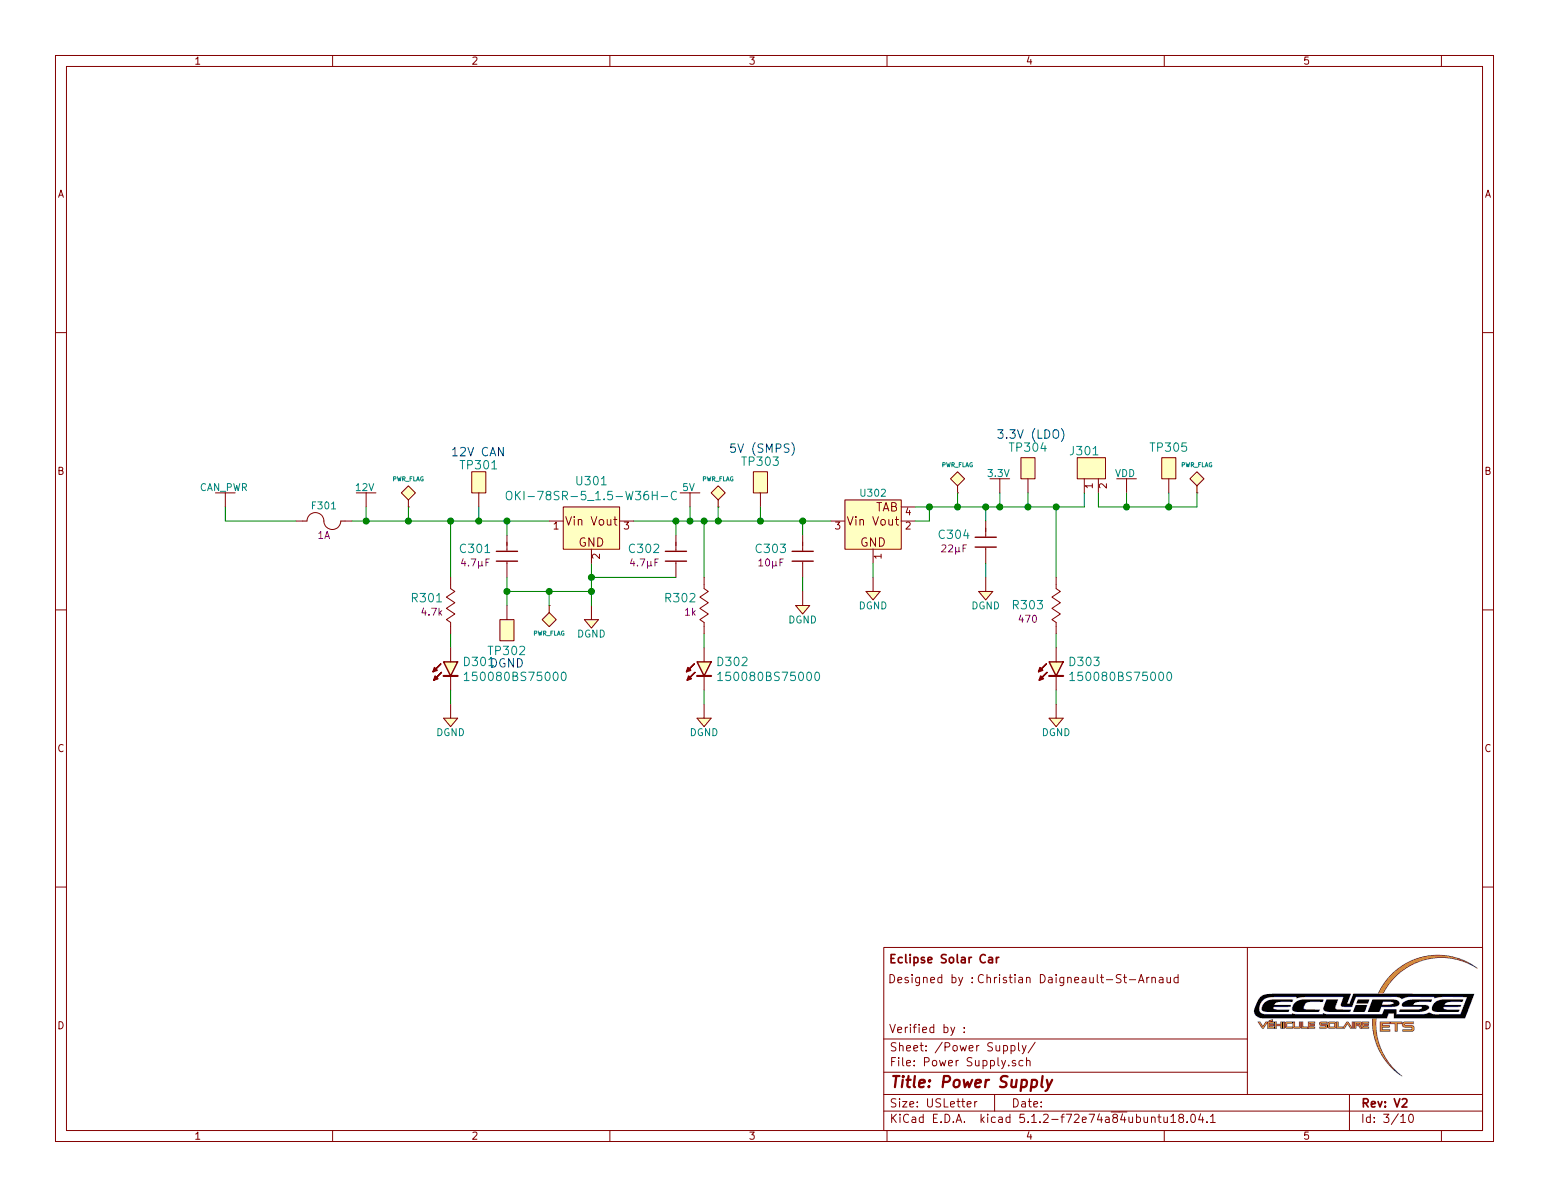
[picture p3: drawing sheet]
EESchema Schematic File Version 4
LIBS:Master_Board-cache
EELAYER 29 0
EELAYER END
$Descr USLetter 11000 8500
encoding utf-8
Sheet 3 10
Title "Power Supply"
Date ""
Rev "V2"
Comp "Eclipse Solar Car"
Comment1 "Christian Daigneault-St-Arnaud"
Comment2 ""
Comment3 ""
Comment4 ""
$EndDescr
Text Notes 3200 3250 0    60   ~ 0
12V CAN
Text Notes 5175 3225 0    60   ~ 0
5V (SMPS)
Text Notes 7075 3125 0    60   ~ 0
3.3V (LDO)
$Comp
L Power_Port:VDD #PWR0312
U 1 1
P 8000 3500
F 0 "#PWR0312" H 8000 3350 50  0001 C CNN
F 1 "VDD" H 7990 3640 50  0000 C CNN
F 2 "" H 8000 3500 60  0000 C CNN
F 3 "" H 8000 3350 60  0000 C CNN
	1    8000 3500
	1    0    0    -1  
$EndComp
$Comp
L Power_Port:PWR_FLAG #FLG0304
U 1 1
P 6800 3500
F 0 "#FLG0304" H 6800 3400 60  0001 C CNN
F 1 "PWR_FLAG" H 6800 3700 30  0000 C CNN
F 2 "" H 6800 3500 60  0000 C CNN
F 3 "" H 6800 3500 60  0000 C CNN
	1    6800 3500
	1    0    0    -1  
$EndComp
$Comp
L Power_Port:PWR_FLAG #FLG0303
U 1 1
P 5100 3600
F 0 "#FLG0303" H 5100 3500 60  0001 C CNN
F 1 "PWR_FLAG" H 5100 3800 30  0000 C CNN
F 2 "" H 5100 3600 60  0000 C CNN
F 3 "" H 5100 3600 60  0000 C CNN
	1    5100 3600
	1    0    0    -1  
$EndComp
$Comp
L Power_Port:5V #PWR0305
U 1 1
P 4900 3600
F 0 "#PWR0305" H 4900 3450 50  0001 C CNN
F 1 "5V" H 4890 3740 50  0000 C CNN
F 2 "" H 4900 3600 60  0000 C CNN
F 3 "" H 4900 3600 60  0000 C CNN
	1    4900 3600
	1    0    0    -1  
$EndComp
$Comp
L Power_Port:DGND #PWR0304
U 1 1
P 4200 4400
F 0 "#PWR0304" H 4200 4230 50  0001 C CNN
F 1 "DGND" H 4200 4300 50  0000 C CNN
F 2 "" H 4200 4500 60  0000 C CNN
F 3 "" H 4180 4310 60  0000 C CNN
	1    4200 4400
	1    0    0    -1  
$EndComp
Wire Wire Line
	4200 4000 4200 4100
Wire Wire Line
	4500 3700 4800 3700
Wire Wire Line
	4900 3700 4900 3600
Wire Wire Line
	5100 3700 5100 3600
Connection ~ 4900 3700
$Comp
L Capacitors:885012107018 C301
U 1 1
P 3600 3900
F 0 "C301" V 3600 4125 60  0000 C CNN
F 1 "885012107018" H 3550 3550 60  0001 C CNN
F 2 "Capacitors:C0805" H 3550 2950 60  0001 C CNN
F 3 "D" H 3550 2850 60  0001 C CNN
F 4 "Digikey" H 3550 3450 60  0001 C CNN "Supplier"
F 5 "732-7628-1-ND" H 3550 3350 60  0001 C CNN "Supplier Part Number"
F 6 "Wurth Electronics Inc." H 3550 3250 60  0001 C CNN "Manufacturer"
F 7 "885012107018" H 3550 3150 60  0001 C CNN "Manufacturer Part Number"
F 8 "CAP CER 4.7UF 25V X5R 0805" H 3550 3050 60  0001 C CNN "Description"
F 9 "4.7µF" V 3500 4125 50  0000 C CNN "Capacitance (Farad)"
F 10 "±20%" H 3810 3780 50  0001 C CNN "Tolerance (%)"
F 11 "25V" H 3550 3710 50  0001 C CNN "Voltage Rated (Volt)"
	1    3600 3900
	0    -1   -1   0   
$EndComp
$Comp
L Capacitors:885012107018 C302
U 1 1
P 4800 3900
F 0 "C302" V 4800 4125 60  0000 C CNN
F 1 "885012107018" H 4750 3550 60  0001 C CNN
F 2 "Capacitors:C0805" H 4750 2950 60  0001 C CNN
F 3 "D" H 4750 2850 60  0001 C CNN
F 4 "Digikey" H 4750 3450 60  0001 C CNN "Supplier"
F 5 "732-7628-1-ND" H 4750 3350 60  0001 C CNN "Supplier Part Number"
F 6 "Wurth Electronics Inc." H 4750 3250 60  0001 C CNN "Manufacturer"
F 7 "885012107018" H 4750 3150 60  0001 C CNN "Manufacturer Part Number"
F 8 "CAP CER 4.7UF 25V X5R 0805" H 4750 3050 60  0001 C CNN "Description"
F 9 "4.7µF" V 4700 4125 50  0000 C CNN "Capacitance (Farad)"
F 10 "±20%" H 5010 3780 50  0001 C CNN "Tolerance (%)"
F 11 "25V" H 4750 3710 50  0001 C CNN "Voltage Rated (Volt)"
	1    4800 3900
	0    -1   -1   0   
$EndComp
Wire Wire Line
	3600 4100 3600 4200
Wire Wire Line
	3600 4200 3900 4200
Connection ~ 4200 4200
Wire Wire Line
	4200 4100 4800 4100
Connection ~ 4200 4100
Wire Wire Line
	4800 3800 4800 3700
Connection ~ 4800 3700
Wire Wire Line
	3600 3700 3600 3800
Connection ~ 3600 3700
$Comp
L PMIC:AZ1117IH-3.3TRG1 U302
U 1 1
P 6200 3700
F 0 "U302" H 6200 3900 50  0000 C CNN
F 1 "AZ1117IH-3.3TRG1" H 6200 3300 60  0001 C CNN
F 2 "IC:SOT-223-3" H 6200 1895 60  0001 C CNN
F 3 "https://www.diodes.com/assets/Datasheets/AZ1117I.pdf" H 6200 1795 60  0001 C CNN
F 4 "Digikey" H 6200 2395 60  0001 C CNN "Supplier"
F 5 "AZ1117IH-3.3TRG1DICT-ND" H 6200 2295 60  0001 C CNN "Supplier Part Number"
F 6 "Diodes Incorporated" H 6200 2195 60  0001 C CNN "Manufacturer"
F 7 "AZ1117IH-3.3TRG1" H 6200 2095 60  0001 C CNN "Manufacturer Part Number"
F 8 "IC REG LDO 3.3V 0.8A SOT223" H 6200 1995 60  0001 C CNN "Description"
F 9 "Linear" H 6205 3055 50  0001 C CNN "Regulator Topology"
F 10 "3.3V" H 6195 2970 50  0001 C CNN "Voltage - Output"
F 11 "800mA" H 6205 2860 50  0001 C CNN "Current - Output"
F 12 "1.2V @ 800mA" H 6210 2755 50  0001 C CNN "Voltage - Dropout (Typical)"
F 13 "Up to 15V" H 6190 2585 50  0001 C CNN "Voltage - Input"
F 14 "800mA" H 6190 2505 50  0001 C CNN "Current - Limit (Min)"
	1    6200 3700
	1    0    0    -1  
$EndComp
Connection ~ 5100 3700
$Comp
L Capacitors:885012107014 C303
U 1 1
P 5700 3900
F 0 "C303" V 5700 4125 60  0000 C CNN
F 1 "885012107014" H 5650 3550 60  0001 C CNN
F 2 "Capacitors:C0805" H 5650 2950 60  0001 C CNN
F 3 "D" H 5650 2850 60  0001 C CNN
F 4 "Digikey" H 5650 3450 60  0001 C CNN "Supplier"
F 5 "732-7624-1-ND" H 5650 3350 60  0001 C CNN "Supplier Part Number"
F 6 "Wurth Electronics Inc." H 5650 3250 60  0001 C CNN "Manufacturer"
F 7 "885012007027" H 5650 3150 60  0001 C CNN "Manufacturer Part Number"
F 8 "CAP CER 10UF 16V X5R 0805" H 5650 3050 60  0001 C CNN "Description"
F 9 "10µF" V 5600 4125 50  0000 C CNN "Capacitance (Farad)"
F 10 "±20%" H 5910 3780 50  0001 C CNN "Tolerance (%)"
F 11 "16V" H 5650 3710 50  0001 C CNN "Voltage Rated (Volt)"
	1    5700 3900
	0    -1   -1   0   
$EndComp
Wire Wire Line
	5700 3800 5700 3700
Connection ~ 5700 3700
Wire Wire Line
	5700 4100 5700 4200
$Comp
L Power_Port:DGND #PWR0307
U 1 1
P 5700 4300
F 0 "#PWR0307" H 5700 4130 50  0001 C CNN
F 1 "DGND" H 5700 4200 50  0000 C CNN
F 2 "" H 5700 4400 60  0000 C CNN
F 3 "" H 5680 4210 60  0000 C CNN
	1    5700 4300
	1    0    0    -1  
$EndComp
$Comp
L Power_Port:DGND #PWR0308
U 1 1
P 6200 4200
F 0 "#PWR0308" H 6200 4030 50  0001 C CNN
F 1 "DGND" H 6200 4100 50  0000 C CNN
F 2 "" H 6200 4300 60  0000 C CNN
F 3 "" H 6180 4110 60  0000 C CNN
	1    6200 4200
	1    0    0    -1  
$EndComp
Wire Wire Line
	6200 4000 6200 4100
Wire Wire Line
	6600 3600 6600 3700
Wire Wire Line
	6600 3700 6500 3700
Connection ~ 6600 3600
$Comp
L Capacitors:885012107005 C304
U 1 1
P 7000 3800
F 0 "C304" V 7000 4025 60  0000 C CNN
F 1 "885012107005" H 6950 3450 60  0001 C CNN
F 2 "Capacitors:C0805" H 6950 2850 60  0001 C CNN
F 3 "D" H 6950 2750 60  0001 C CNN
F 4 "Digikey" H 6950 3350 60  0001 C CNN "Supplier"
F 5 "732-7616-1-ND" H 6950 3250 60  0001 C CNN "Supplier Part Number"
F 6 "Wurth Electronics Inc." H 6950 3150 60  0001 C CNN "Manufacturer"
F 7 "885012107005" H 6950 3050 60  0001 C CNN "Manufacturer Part Number"
F 8 "CAP CER 22UF 6.3V X5R 0805" H 6950 2950 60  0001 C CNN "Description"
F 9 "22µF" V 6900 4025 50  0000 C CNN "Capacitance (Farad)"
F 10 "±20%" H 7210 3680 50  0001 C CNN "Tolerance (%)"
F 11 "6.3V" H 6950 3610 50  0001 C CNN "Voltage Rated (Volt)"
	1    7000 3800
	0    -1   -1   0   
$EndComp
$Comp
L Power_Port:DGND #PWR0309
U 1 1
P 7000 4200
F 0 "#PWR0309" H 7000 4030 50  0001 C CNN
F 1 "DGND" H 7000 4100 50  0000 C CNN
F 2 "" H 7000 4300 60  0000 C CNN
F 3 "" H 6980 4110 60  0000 C CNN
	1    7000 4200
	1    0    0    -1  
$EndComp
Wire Wire Line
	7000 4000 7000 4100
Wire Wire Line
	7000 3600 7000 3700
Wire Wire Line
	6800 3600 6800 3500
Connection ~ 6800 3600
Connection ~ 7000 3600
$Comp
L Power_Port:PWR_FLAG #FLG0302
U 1 1
P 3900 4300
F 0 "#FLG0302" H 3900 4200 60  0001 C CNN
F 1 "PWR_FLAG" H 3900 4500 30  0000 C CNN
F 2 "" H 3900 4300 60  0000 C CNN
F 3 "" H 3900 4300 60  0000 C CNN
	1    3900 4300
	-1   0    0    1   
$EndComp
Wire Wire Line
	3900 4300 3900 4200
Connection ~ 3900 4200
$Comp
L Power_Port:DGND #PWR0306
U 1 1
P 5000 5100
F 0 "#PWR0306" H 5000 4930 50  0001 C CNN
F 1 "DGND" H 5000 5000 50  0000 C CNN
F 2 "" H 5000 5200 60  0000 C CNN
F 3 "" H 4980 5010 60  0000 C CNN
	1    5000 5100
	1    0    0    -1  
$EndComp
Wire Wire Line
	5000 4900 5000 5000
Wire Wire Line
	5000 4500 5000 4600
Wire Wire Line
	5000 4100 5000 3700
Connection ~ 5000 3700
$Comp
L Resistors:RC0805JR-07470RL R303
U 1 1
P 7500 4300
F 0 "R303" V 7500 4500 60  0000 C CNN
F 1 "RC0805JR-07470RL" H 7500 4000 50  0001 C CNN
F 2 "Resistors:R0805" H 7500 3400 30  0001 C CNN
F 3 "http://www.yageo.com/documents/recent/PYu-RC_Group_51_RoHS_L_7.pdf" H 7500 3350 30  0001 C CNN
F 4 "Digikey" H 7500 3900 60  0001 C CNN "Supplier"
F 5 "311-470ARCT-ND" H 7500 3800 60  0001 C CNN "Supplier Part Number"
F 6 "Yageo" H 7500 3700 60  0001 C CNN "Manufacturer"
F 7 "RC0805JR-07470RL" H 7500 3600 60  0001 C CNN "Manufacturer Part Number"
F 8 "RES SMD 470 OHM 5% 1/8W 0805" H 7500 3500 60  0001 C CNN "Description"
F 9 "470" V 7400 4500 50  0000 C CNN "Resistance (Ohms)"
F 10 "±5%" H 7910 4220 50  0001 C CNN "Tolerance (%)"
F 11 "1/8W" H 7500 4160 50  0001 C CNN "Puissance (Watts)"
	1    7500 4300
	0    -1   -1   0   
$EndComp
$Comp
L Power_Port:DGND #PWR0311
U 1 1
P 7500 5100
F 0 "#PWR0311" H 7500 4930 50  0001 C CNN
F 1 "DGND" H 7500 5000 50  0000 C CNN
F 2 "" H 7500 5200 60  0000 C CNN
F 3 "" H 7480 5010 60  0000 C CNN
	1    7500 5100
	1    0    0    -1  
$EndComp
Wire Wire Line
	7500 4900 7500 5000
Wire Wire Line
	7500 4500 7500 4600
Wire Wire Line
	7500 3600 7500 4100
Connection ~ 7500 3600
$Comp
L Power_Port:DGND #PWR0303
U 1 1
P 3200 5100
F 0 "#PWR0303" H 3200 4930 50  0001 C CNN
F 1 "DGND" H 3200 5000 50  0000 C CNN
F 2 "" H 3200 5200 60  0000 C CNN
F 3 "" H 3180 5010 60  0000 C CNN
	1    3200 5100
	1    0    0    -1  
$EndComp
Wire Wire Line
	3200 4900 3200 5000
Wire Wire Line
	3200 4500 3200 4600
Wire Wire Line
	3200 4100 3200 3700
Connection ~ 3200 3700
$Comp
L Connectors:Test_Point_THM TP301
U 1 1
P 3400 3400
F 0 "TP301" V 3300 3400 60  0000 C CNN
F 1 "Test_Point_THM" H 3400 3100 60  0001 C CNN
F 2 "Connectors:Keystone_5001" H 3400 2500 60  0001 C CNN
F 3 "http://keyelco.com/userAssets/file/M65p56.pdf" H 3400 2400 60  0001 C CNN
F 4 "Digikey" H 3400 3000 60  0001 C CNN "Supplier"
F 5 "36-5001-ND" H 3400 2900 60  0001 C CNN "Supplier Part Number"
F 6 "Keystone Electronics" H 3400 2800 60  0001 C CNN "Manufacturer"
F 7 "5001" H 3400 2700 60  0001 C CNN "Manufacturer Part Number"
F 8 "TEST POINT PC MINI .040\"D BLACK" H 3400 2600 60  0001 C CNN "Description"
	1    3400 3400
	0    1    1    0   
$EndComp
Wire Wire Line
	3400 3700 3400 3600
Connection ~ 3400 3700
$Comp
L Connectors:Test_Point_THM TP303
U 1 1
P 5400 3400
F 0 "TP303" V 5275 3400 60  0000 C CNN
F 1 "Test_Point_THM" H 5400 3100 60  0001 C CNN
F 2 "Connectors:Keystone_5001" H 5400 2500 60  0001 C CNN
F 3 "http://keyelco.com/userAssets/file/M65p56.pdf" H 5400 2400 60  0001 C CNN
F 4 "Digikey" H 5400 3000 60  0001 C CNN "Supplier"
F 5 "36-5001-ND" H 5400 2900 60  0001 C CNN "Supplier Part Number"
F 6 "Keystone Electronics" H 5400 2800 60  0001 C CNN "Manufacturer"
F 7 "5001" H 5400 2700 60  0001 C CNN "Manufacturer Part Number"
F 8 "TEST POINT PC MINI .040\"D BLACK" H 5400 2600 60  0001 C CNN "Description"
	1    5400 3400
	0    1    1    0   
$EndComp
Wire Wire Line
	5400 3600 5400 3700
Connection ~ 5400 3700
$Comp
L Connectors:Test_Point_THM TP304
U 1 1
P 7300 3300
F 0 "TP304" V 7175 3300 60  0000 C CNN
F 1 "Test_Point_THM" H 7300 3000 60  0001 C CNN
F 2 "Connectors:Keystone_5001" H 7300 2400 60  0001 C CNN
F 3 "http://keyelco.com/userAssets/file/M65p56.pdf" H 7300 2300 60  0001 C CNN
F 4 "Digikey" H 7300 2900 60  0001 C CNN "Supplier"
F 5 "36-5001-ND" H 7300 2800 60  0001 C CNN "Supplier Part Number"
F 6 "Keystone Electronics" H 7300 2700 60  0001 C CNN "Manufacturer"
F 7 "5001" H 7300 2600 60  0001 C CNN "Manufacturer Part Number"
F 8 "TEST POINT PC MINI .040\"D BLACK" H 7300 2500 60  0001 C CNN "Description"
	1    7300 3300
	0    1    1    0   
$EndComp
Wire Wire Line
	7300 3600 7300 3500
Connection ~ 7300 3600
$Comp
L Connectors:Test_Point_THM TP302
U 1 1
P 3600 4500
F 0 "TP302" V 3475 4500 60  0000 C CNN
F 1 "Test_Point_THM" H 3600 4200 60  0001 C CNN
F 2 "Connectors:Keystone_5001" H 3600 3600 60  0001 C CNN
F 3 "http://keyelco.com/userAssets/file/M65p56.pdf" H 3600 3500 60  0001 C CNN
F 4 "Digikey" H 3600 4100 60  0001 C CNN "Supplier"
F 5 "36-5001-ND" H 3600 4000 60  0001 C CNN "Supplier Part Number"
F 6 "Keystone Electronics" H 3600 3900 60  0001 C CNN "Manufacturer"
F 7 "5001" H 3600 3800 60  0001 C CNN "Manufacturer Part Number"
F 8 "TEST POINT PC MINI .040\"D BLACK" H 3600 3700 60  0001 C CNN "Description"
	1    3600 4500
	0    -1   -1   0   
$EndComp
Connection ~ 3600 4200
Text Notes 3475 4750 0    60   ~ 0
DGND
$Comp
L Fuses:39511000440 F301
U 1 1
P 2300 3700
F 0 "F301" H 2300 3810 50  0000 C CNN
F 1 "39511000440" H 2300 3400 50  0001 C CNN
F 2 "Fuses:TE5_395" H 2300 2800 30  0001 C CNN
F 3 "http://www.littelfuse.com/~/media/electronics/datasheets/fuses/littelfuse_fuse_395_datasheet.pdf.pdf" H 2300 2750 30  0001 C CNN
F 4 "Digikey" H 2300 2500 60  0001 C CNN "Supplier"
F 5 "WK0009-ND" H 2300 2400 60  0001 C CNN "Supplier Part Number"
F 6 "Littelfuse Inc." H 2300 2250 60  0001 C CNN "Manufacturer"
F 7 "56200001009" H 2300 2100 60  0001 C CNN "Manufacturer Part Number"
F 8 "FUSE HOLDER RADIAL 250V 6.3A PCB" H 2300 1950 60  0001 C CNN "Description"
F 9 "1A" H 2300 3600 50  0000 C CNN "Current Rating (A)"
F 10 "-" H 2200 3500 50  0001 C CNN "Voltage Rating - DC"
F 11 "125V" H 2400 3500 60  0001 C CNN "Voltage Rating - AC"
F 12 "Fuse Holder" H 2300 2600 60  0001 C CNN "Fuse Holder"
	1    2300 3700
	1    0    0    -1  
$EndComp
Wire Wire Line
	2500 3700 2600 3700
Wire Wire Line
	6500 3600 6600 3600
$Comp
L Power_Port:12V #PWR0302
U 1 1
P 2600 3600
F 0 "#PWR0302" H 2600 3450 50  0001 C CNN
F 1 "12V" H 2590 3740 50  0000 C CNN
F 2 "" H 2600 3600 60  0000 C CNN
F 3 "" H 2600 3600 60  0000 C CNN
	1    2600 3600
	1    0    0    -1  
$EndComp
$Comp
L Power_Port:PWR_FLAG #FLG0301
U 1 1
P 2900 3600
F 0 "#FLG0301" H 2900 3500 60  0001 C CNN
F 1 "PWR_FLAG" H 2900 3800 30  0000 C CNN
F 2 "" H 2900 3600 60  0000 C CNN
F 3 "" H 2900 3600 60  0000 C CNN
	1    2900 3600
	1    0    0    -1  
$EndComp
Wire Wire Line
	2900 3600 2900 3700
Wire Wire Line
	2600 3600 2600 3700
Connection ~ 2600 3700
Connection ~ 2900 3700
Wire Wire Line
	1600 3600 1600 3700
$Comp
L Power_Port:CAN_PWR #PWR0301
U 1 1
P 1600 3600
F 0 "#PWR0301" H 1600 3450 50  0001 C CNN
F 1 "CAN_PWR" H 1590 3740 50  0000 C CNN
F 2 "" H 1600 3600 60  0000 C CNN
F 3 "" H 1600 3600 60  0000 C CNN
	1    1600 3600
	1    0    0    -1  
$EndComp
$Comp
L Power_Port:3.3V #PWR0310
U 1 1
P 7100 3500
F 0 "#PWR0310" H 7100 3350 50  0001 C CNN
F 1 "3.3V" H 7090 3640 50  0000 C CNN
F 2 "" H 7100 3500 60  0000 C CNN
F 3 "" H 7100 3500 60  0000 C CNN
	1    7100 3500
	1    0    0    -1  
$EndComp
Wire Wire Line
	7100 3500 7100 3600
Connection ~ 7100 3600
$Comp
L Connectors:Header_Male_Pin_2.54mm_1X2_,_Unshrouded J301
U 1 1
P 7700 3400
F 0 "J301" V 7500 3400 60  0000 C CNN
F 1 "Header_Male_Pin_2.54mm_1X2_,_Unshrouded" H 7700 3080 50  0001 C CNN
F 2 "Connectors:Headers_2.54mm_1X2" H 7700 2490 30  0001 C CNN
F 3 "D" H 7700 2440 30  0001 C CNN
F 4 "Ebay" H 7700 2890 60  0001 C CNN "Supplier"
F 5 "Pin Male Single Row Pin Header Strip" H 7700 2990 60  0001 C CNN "Supplier Part Number"
F 6 "Manufacturer" H 7700 2790 60  0001 C CNN "Manufacturer"
F 7 "Manufacturer Part Number" H 7700 2690 60  0001 C CNN "Manufacturer Part Number"
F 8 "Pin Male Single Row Pin Header Strip" H 7700 2590 60  0001 C CNN "Description"
	1    7700 3400
	0    1    1    0   
$EndComp
Wire Wire Line
	7700 3600 7700 3500
Wire Wire Line
	7800 3500 7800 3600
Wire Wire Line
	7800 3600 8000 3600
Wire Wire Line
	8000 3600 8000 3500
$Comp
L Connectors:Test_Point_THM TP305
U 1 1
P 8300 3300
F 0 "TP305" V 8175 3300 60  0000 C CNN
F 1 "Test_Point_THM" H 8300 3000 60  0001 C CNN
F 2 "Connectors:Keystone_5001" H 8300 2400 60  0001 C CNN
F 3 "http://keyelco.com/userAssets/file/M65p56.pdf" H 8300 2300 60  0001 C CNN
F 4 "Digikey" H 8300 2900 60  0001 C CNN "Supplier"
F 5 "36-5001-ND" H 8300 2800 60  0001 C CNN "Supplier Part Number"
F 6 "Keystone Electronics" H 8300 2700 60  0001 C CNN "Manufacturer"
F 7 "5001" H 8300 2600 60  0001 C CNN "Manufacturer Part Number"
F 8 "TEST POINT PC MINI .040\"D BLACK" H 8300 2500 60  0001 C CNN "Description"
	1    8300 3300
	0    1    1    0   
$EndComp
Wire Wire Line
	8300 3600 8300 3500
Connection ~ 8000 3600
$Comp
L Power_Port:PWR_FLAG #FLG0305
U 1 1
P 8500 3500
F 0 "#FLG0305" H 8500 3400 60  0001 C CNN
F 1 "PWR_FLAG" H 8500 3700 30  0000 C CNN
F 2 "" H 8500 3500 60  0000 C CNN
F 3 "" H 8500 3500 60  0000 C CNN
	1    8500 3500
	1    0    0    -1  
$EndComp
Wire Wire Line
	8500 3600 8500 3500
Connection ~ 8300 3600
$Comp
L Resistors:RC0805JR-071KL R302
U 1 1
P 5000 4300
F 0 "R302" V 5050 4350 60  0000 L CNN
F 1 "RC0805JR-071KL" H 5000 4000 50  0001 C CNN
F 2 "Resistors:R0805" H 5000 3400 30  0001 C CNN
F 3 "http://www.yageo.com/documents/recent/PYu-RC_Group_51_RoHS_L_7.pdf" H 5000 3350 30  0001 C CNN
F 4 "Digikey" H 5000 3900 60  0001 C CNN "Supplier"
F 5 "311-1.0KARCT-ND" H 5000 3800 60  0001 C CNN "Supplier Part Number"
F 6 "Yageo" H 5000 3700 60  0001 C CNN "Manufacturer"
F 7 "RC0805JR-071KL" H 5000 3600 60  0001 C CNN "Manufacturer Part Number"
F 8 "RES SMD 1K OHM 5% 1/8W 0805" H 5000 3500 60  0001 C CNN "Description"
F 9 "1k" V 4950 4350 50  0000 L CNN "Resistance (Ohms)"
F 10 "±5%" H 5410 4220 50  0001 C CNN "Tolerance (%)"
F 11 "1/8W" H 5000 4160 50  0001 C CNN "Puissance (Watts)"
	1    5000 4300
	0    -1   -1   0   
$EndComp
$Comp
L Resistors:RC0805JR-074K7L R301
U 1 1
P 3200 4300
F 0 "R301" V 3250 4350 60  0000 L CNN
F 1 "RC0805JR-074K7L" H 3200 4000 50  0001 C CNN
F 2 "Resistors:R0805" H 3200 3400 30  0001 C CNN
F 3 "http://www.yageo.com/documents/recent/PYu-RC_Group_51_RoHS_L_7.pdf" H 3200 3350 30  0001 C CNN
F 4 "Digikey" H 3200 3900 60  0001 C CNN "Supplier"
F 5 "311-4.7KARCT-ND" H 3200 3800 60  0001 C CNN "Supplier Part Number"
F 6 "Yageo" H 3200 3700 60  0001 C CNN "Manufacturer"
F 7 "RC0805JR-074K7L" H 3200 3600 60  0001 C CNN "Manufacturer Part Number"
F 8 "RES SMD 4.7K OHM 5% 1/8W 0805" H 3200 3500 60  0001 C CNN "Description"
F 9 "4.7k" V 3150 4350 50  0000 L CNN "Resistance (Ohms)"
F 10 "±5%" H 3400 4200 50  0001 C CNN "Tolerance (%)"
F 11 "1/8W" H 3200 4160 50  0001 C CNN "Puissance (Watts)"
	1    3200 4300
	0    -1   -1   0   
$EndComp
Wire Wire Line
	4900 3700 5000 3700
Wire Wire Line
	4200 4200 4200 4300
Wire Wire Line
	4200 4100 4200 4200
Wire Wire Line
	4800 3700 4900 3700
Wire Wire Line
	3600 3700 3900 3700
Wire Wire Line
	5100 3700 5400 3700
Wire Wire Line
	5700 3700 5900 3700
Wire Wire Line
	6600 3600 6800 3600
Wire Wire Line
	6800 3600 7000 3600
Wire Wire Line
	7000 3600 7100 3600
Wire Wire Line
	3900 4200 4200 4200
Wire Wire Line
	5000 3700 5100 3700
Wire Wire Line
	7500 3600 7700 3600
Wire Wire Line
	3200 3700 3400 3700
Wire Wire Line
	3400 3700 3600 3700
Wire Wire Line
	5400 3700 5700 3700
Wire Wire Line
	7300 3600 7500 3600
Wire Wire Line
	3600 4200 3600 4300
Wire Wire Line
	2600 3700 2900 3700
Wire Wire Line
	2900 3700 3200 3700
Wire Wire Line
	7100 3600 7300 3600
Wire Wire Line
	8000 3600 8300 3600
Wire Wire Line
	8300 3600 8500 3600
Wire Wire Line
	1600 3700 2100 3700
$Comp
L PMIC:OKI-78SR-5_1.5-W36H-C U301
U 1 1
P 4200 3700
F 0 "U301" H 4200 3987 60  0000 C CNN
F 1 "OKI-78SR-5_1.5-W36H-C" H 4200 3881 60  0000 C CNN
F 2 "Assembly:OKI-78SR_Horizontal" H 4200 1575 60  0001 C CNN
F 3 "http://power.murata.com/data/power/oki-78sr.pdf" H 4200 1475 60  0001 C CNN
F 4 "Digikey" H 4200 2075 60  0001 C CNN "Supplier"
F 5 "811-2692-ND" H 4200 1975 60  0001 C CNN "Supplier Part Number"
F 6 "Murata Power Solutions Inc." H 4200 1875 60  0001 C CNN "Manufacturer"
F 7 "OKI-78SR-5/1.5-W36H-C" H 4200 1775 60  0001 C CNN "Manufacturer Part Number"
F 8 "DC/DC CONVERTER 5V 8W" H 4200 1675 60  0001 C CNN "Description"
F 9 "7V" H 4190 2785 50  0001 C CNN "Voltage - Input (Min)"
F 10 "36V" H 4190 2705 50  0001 C CNN "Voltage - Input (Max)"
F 11 "5V" H 4190 2615 50  0001 C CNN "Voltage - Output (Min/Fixed)"
F 12 "1.5A" H 4205 2400 50  0001 C CNN "Current - Output"
	1    4200 3700
	1    0    0    -1  
$EndComp
$Comp
L Diodes:150080BS75000 D301
U 1 1
P 3200 4800
F 0 "D301" V 3097 4883 60  0000 L CNN
F 1 "150080BS75000" V 3203 4883 60  0000 L CNN
F 2 "Diodes:LED_0805_BLUE" H 3210 3720 60  0001 C CNN
F 3 "http://katalog.we-online.de/led/datasheet/150080BS75000.pdf" H 3210 3620 60  0001 C CNN
F 4 "Digikey" H 3210 4220 60  0001 C CNN "Supplier"
F 5 "732-4982-1-ND" H 3210 4120 60  0001 C CNN "Supplier Part Number"
F 6 "Wurth Electronics Inc." H 3210 4020 60  0001 C CNN "Manufacturer"
F 7 "150080BS75000" H 3210 3920 60  0001 C CNN "Manufacturer Part Number"
F 8 "LED BLUE CLEAR 0805 SMD" H 3210 3820 60  0001 C CNN "Description"
F 9 "BLUE" H 3200 4500 60  0001 C CNN "Color"
F 10 "3.2V" H 3200 4400 60  0001 C CNN "Voltage - Forward (Vf) (Typ)"
	1    3200 4800
	0    1    1    0   
$EndComp
$Comp
L Diodes:150080BS75000 D302
U 1 1
P 5000 4800
F 0 "D302" V 4897 4883 60  0000 L CNN
F 1 "150080BS75000" V 5003 4883 60  0000 L CNN
F 2 "Diodes:LED_0805_BLUE" H 5010 3720 60  0001 C CNN
F 3 "http://katalog.we-online.de/led/datasheet/150080BS75000.pdf" H 5010 3620 60  0001 C CNN
F 4 "Digikey" H 5010 4220 60  0001 C CNN "Supplier"
F 5 "732-4982-1-ND" H 5010 4120 60  0001 C CNN "Supplier Part Number"
F 6 "Wurth Electronics Inc." H 5010 4020 60  0001 C CNN "Manufacturer"
F 7 "150080BS75000" H 5010 3920 60  0001 C CNN "Manufacturer Part Number"
F 8 "LED BLUE CLEAR 0805 SMD" H 5010 3820 60  0001 C CNN "Description"
F 9 "BLUE" H 5000 4500 60  0001 C CNN "Color"
F 10 "3.2V" H 5000 4400 60  0001 C CNN "Voltage - Forward (Vf) (Typ)"
	1    5000 4800
	0    1    1    0   
$EndComp
$Comp
L Diodes:150080BS75000 D303
U 1 1
P 7500 4800
F 0 "D303" V 7397 4883 60  0000 L CNN
F 1 "150080BS75000" V 7503 4883 60  0000 L CNN
F 2 "Diodes:LED_0805_BLUE" H 7510 3720 60  0001 C CNN
F 3 "http://katalog.we-online.de/led/datasheet/150080BS75000.pdf" H 7510 3620 60  0001 C CNN
F 4 "Digikey" H 7510 4220 60  0001 C CNN "Supplier"
F 5 "732-4982-1-ND" H 7510 4120 60  0001 C CNN "Supplier Part Number"
F 6 "Wurth Electronics Inc." H 7510 4020 60  0001 C CNN "Manufacturer"
F 7 "150080BS75000" H 7510 3920 60  0001 C CNN "Manufacturer Part Number"
F 8 "LED BLUE CLEAR 0805 SMD" H 7510 3820 60  0001 C CNN "Description"
F 9 "BLUE" H 7500 4500 60  0001 C CNN "Color"
F 10 "3.2V" H 7500 4400 60  0001 C CNN "Voltage - Forward (Vf) (Typ)"
	1    7500 4800
	0    1    1    0   
$EndComp
$EndSCHEMATC
